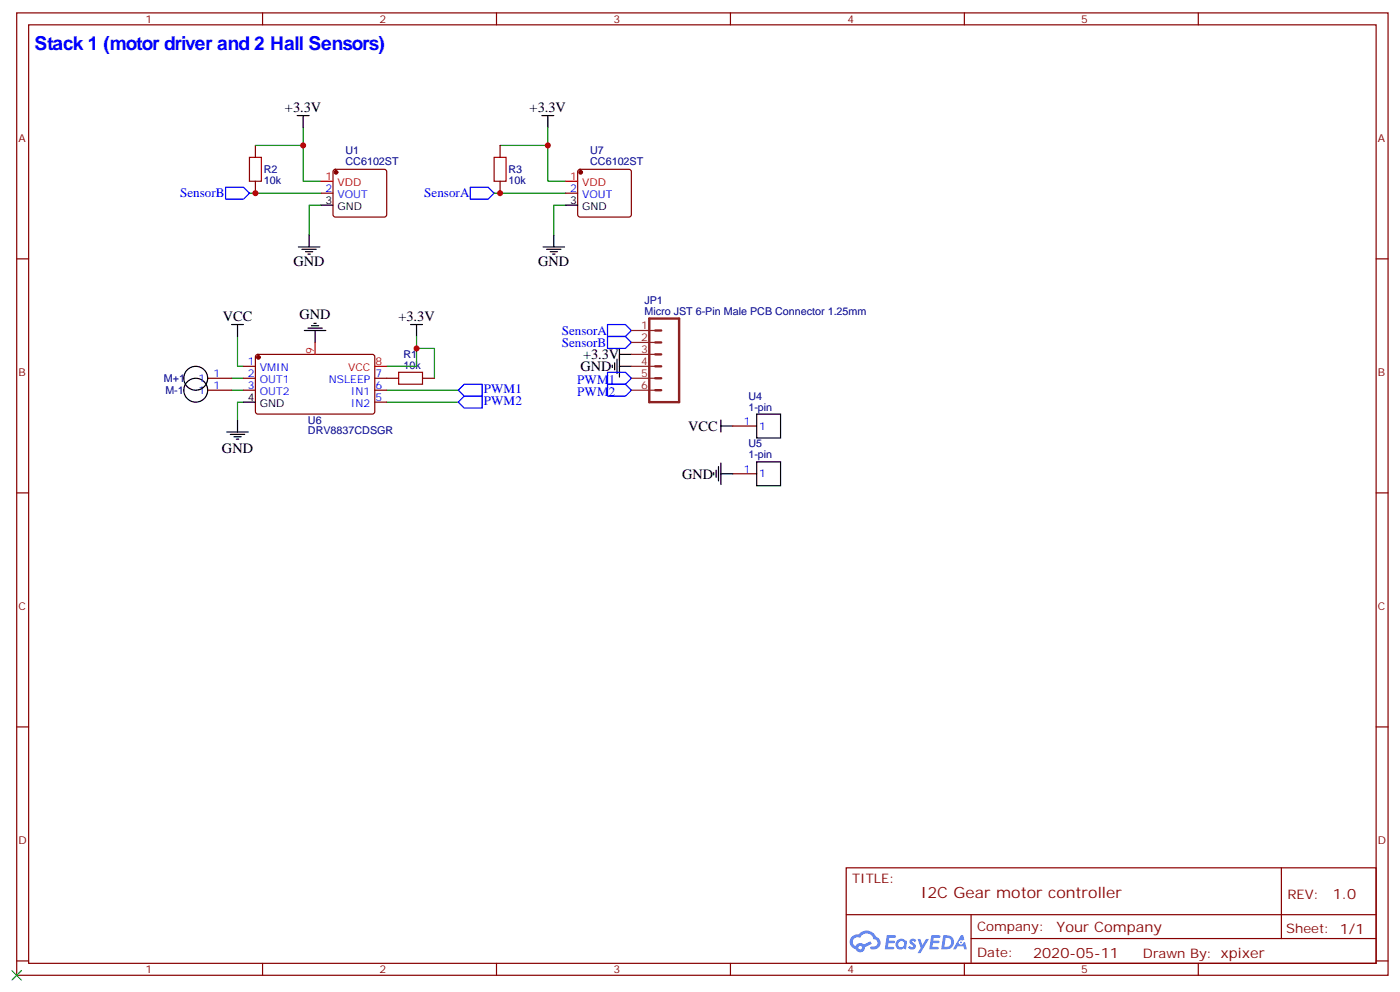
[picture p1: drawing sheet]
<svg xmlns="http://www.w3.org/2000/svg" width="414mm" height="293mm" viewBox="0 0 414 293" stroke-linecap="round" stroke-linejoin="round" font-family="sans-serif">
<g fill="none" stroke="#870000" stroke-width=".35">
<path d="M4.9 3.8h405.4v284.3h-405.4zM8.5 7.3h398.3v277.3h-398.3zM77.6 3.8v3.5M146.8 3.8v3.5M215.9 3.8v3.5M285 3.8v3.5M354.2 3.8v3.5M4.9 76.5h3.6M406.8 76.5h3.5M4.9 145.6h3.6M406.8 145.6h3.5M4.9 214.8h3.6"/>
<path d="M406.8 214.8h3.5M250.1 256.4h156.7v28.2h-156.7zM378.7 256.4l.1 20.9M250.2 270.2h156.4M287 277.3h119.6M287 270.2v14.2M4.9 283.9h3.6M77.6 284.6v3.5M146.8 284.6v3.5M215.9 284.6v3.5M285 284.6v3.5M354.2 284.6v3.5"/>
<path d="M406.8 283.9h3.5"/>
</g>
<g fill="#5487ff">
<path d="M269.1 277.6a1.22 1.22 0 0 1 1.7 .2l-.4 .6a.47 .47 0 0 0-.3-.4 .47 .47 0 0 0-.5 .2l.2 .2a1.14 1.14 0 0 1 .7 1.8 1.14 1.14 0 0 1-1.9 0l-.2-.2 .5-.6 .7 .5a.29 .29 0 0 0 .4-.3 .29 .29 0 0 0-.3-.3 1.04 1.04 0 0 1-.6-1.7z"/>
<path d="M262.1 276.3h2.4l.3 .2-.1 .5-1.9 .1-.1 .8h1.5l.4 .4-.4 .4h-1.6l-.2 1.1h1.8l.1 .3-.1 .3-2.7 .1z"/>
<path d="M275.3 276.3h2.3l.3 .2-.1 .5-1.8 .1-.1 .8h1.5l.3 .4-.4 .4h-1.5l-.2 1.1h1.7l.2 .3-.2 .3-2.6 .1z"/>
<path d="M284 276.3h.7l.3 1.3-.6 .3a.69 .69 0 0 0-1 .3 .69 .69 0 0 0 .5 .9 .69 .69 0 0 0 .8-.6l.5-.2 .6 2.2h-.8l-.2-.9h-1.8l-.4 .9h-.9z"/>
<path d="M271.2 277.4h.8l.6 1.8 1.1-1.8h.9l-2.5 4.2h-.9l.9-1.5z"/>
<path d="M278.8 276.3l-.6 4.2h1.4a2.11 2.11 0 0 0 2.4-2.1 2.11 2.11 0 0 0-2.5-2.1zM279.5 277.1a1.39 1.39 0 0 1 1.7 1.4 1.39 1.39 0 0 1-1.8 1.3h-.3z"/>
<path d="M265.1 277.9a1.54 1.54 0 0 0-.1 2.2 1.54 1.54 0 0 0 2.2 .1l.6 .3 .3-2.3-.2-.3h-.4a1.49 1.49 0 0 0-2.4 0zM265.4 278.9a.94 .94 0 0 1 1.8 0 .94 .94 0 0 1-1.8 0z"/>
<path d="M251.8 276.7a2.18 2.18 0 0 0 1.1 3.7 1.44 1.44 0 0 0 1.6 .9 1.44 1.44 0 0 0 1.2-1.4l2-1.1-.4-.7-2 1a1.47 1.47 0 0 0-2.4 .4 1.39 1.39 0 0 1-.7-1.9 1.39 1.39 0 0 1 2-.5 2.12 2.12 0 0 1 2.2-1.3 2.12 2.12 0 0 1 1.9 1.7 1.14 1.14 0 0 1 1.1 1.4 1.14 1.14 0 0 1-1.7 .7 .43 .43 0 0 0-.5 .4 .43 .43 0 0 0 .4 .5 1.98 1.98 0 0 0 2.5-1.2 1.98 1.98 0 0 0-1.2-2.6 3.1 3.1 0 0 0-5.3-.6l-.8 .1zM253.7 280a.55 .55 0 0 1 1.1 0 .55 .55 0 0 1-1.1 0z"/>
<circle cx="284" cy="278.4" r=".26"/>
</g>
<path d="M3.5 286.7l2.8 2.9M6.3 286.7l-2.8 2.9" fill="none" stroke="#3c3" stroke-width=".35"/>
<g fill="none" stroke="#008700" stroke-width=".35">
<path d="M89.6 37.7v15.9h5.3M161.9 37.7v15.9h5.3M73.7 57.1h21.2M75.5 43h14.1M146 57.1h21.2M147.8 43h14.1M94.9 60.6h-3.5v8.8M167.2 60.6h-3.5v8.8M70.2 99.4v8.8h1.8M123.1 99.4v8.8h-8.8M68.4 111.8h3.6M68.4 115.3h3.6"/>
<path d="M72 118.8h-1.8v5.3M114.3 115.3h21.2M114.3 118.8h21.2M123.1 102.9h5.3v8.9"/>
</g>
<path d="M73.7 46.5h3.6v7.1h-3.6zM146 46.5h3.6v7.1h-3.6zM117.8 110h7.1v3.5h-7.1z" fill="none" stroke="#a10000" stroke-width=".35"/>
<g fill="none" stroke="#870000" stroke-width=".35">
<path d="M75.5 43v3.5M75.5 53.6v3.5M94.9 57.1h3.5M98.7 50.2l.4-.2h14.5l.5 .2 .2 .5v12.7l-.2 .5-.5 .2h-14.5l-.5-.2-.2-.5v-12.7zM147.8 43v3.5M147.8 53.6v3.5M167.2 57.1h3.5M171 50.2l.4-.2h14.5l.5 .2 .2 .5v12.7l-.2 .5-.5 .2h-14.5l-.4-.2-.3-.5v-12.7zM61.4 111.8h7M61.4 115.3h7M72 111.8h3.5M72 115.3h3.5"/>
<path d="M72 108.2h3.5M75.7 104.9l.5-.2 34.1 .1 .5 .6-.1 16.5-.6 .4h-34.2l-.4-.7v-16.2zM110.8 111.8h7M110.8 115.3h3.5M110.8 118.8h3.5M124.9 111.8h3.5M216.6 125.9h7.1M216.6 140h7.1"/>
</g>
<g fill="none" stroke="#000" stroke-width=".35">
<path d="M87.8 34.1h3.6M89.6 34.1v3.6M160.2 34.1h3.5M161.9 34.1v3.6M88.2 73h6.3M89.3 73.7h4.2M90.3 74.4h2.1M91 75.1h.7M91.4 69.4v3.6M94.9 60.6h3.5M160.5 73h6.4M161.6 73.7h4.2"/>
<path d="M162.6 74.4h2.1M163.3 75.1h.7M163.7 69.4v3.6M167.2 60.6h3.5M68.4 95.9h3.6M70.2 95.9v3.5M90 97.6h6.3M91 96.9h4.2M92.1 96.2h2.1M92.8 95.5h.7M93.1 97.6v3.6M121.4 95.9h3.5"/>
<path d="M123.1 95.9v3.5M72 118.8h3.5M181 107.9v.7M181.7 107.2v2.1M182.4 106.1v4.2M183.1 104.7h3.5M183.1 102.9v8.5M183.1 108.2h3.5M67 127.6h6.4M68.1 128.3h4.2M69.1 129h2.2M69.8 129.8h.8"/>
<path d="M70.2 124.1v3.5M211 139.6v.7M211.7 138.9v2.1M212.4 137.9v4.2M213.1 125.9h3.5M213.1 124.1v3.5M213.1 136.8v6.4M213.1 140h3.5M223.7 122.3h7v7.1h-7zM223.7 136.5h7v7h-7z"/>
<circle cx="57.9" cy="111.8" r="3.5"/>
<circle cx="57.9" cy="115.3" r="3.5"/>
</g>
<path d="M66.7 55.3h5.3l1.7 1.8-1.7 1.7h-5.3zM139 55.3h5.3l1.7 1.8-1.7 1.7h-5.3zM179.6 95.9h5.3l1.7 1.7-1.7 1.8h-5.3zM179.6 99.4h5.3l1.7 1.8-1.7 1.7h-5.3zM135.5 118.8l1.7-1.7h5.3v3.5h-5.3zM135.5 115.3l1.7-1.8h5.3v3.6h-5.3zM179.6 110h5.3l1.7 1.8-1.7 1.7h-5.3zM179.6 113.5h5.3l1.7 1.8-1.7 1.8h-5.3z" fill="none" stroke="#00f" stroke-width=".35"/>
<path d="M191.9 94.1h8.8v24.7h-8.8zM193.7 97.6h1.7M193.7 101.2h1.7M193.7 104.7h1.7M193.7 108.2h1.7M193.7 111.8h1.7M193.7 115.3h1.7" fill="none" stroke="#8c2424" stroke-width=".71"/>
<path d="M186.6 97.6h7.1M186.6 101.2h7.1M186.6 104.7h7.1M186.6 108.2h7.1M186.6 111.8h7.1M186.6 115.3h7.1" fill="none" stroke="#8c2424" stroke-width=".35"/>
<g fill="#870000" stroke="#870000" stroke-width=".35">
<circle cx="76.4" cy="105.6" r=".53"/>
<circle cx="99.3" cy="50.9" r=".53"/>
<circle cx="171.6" cy="50.9" r=".53"/>
</g>
<path d="M94.9 53.6h3.5M167.2 53.6h3.5M93.1 101.2v3.5M110.8 108.2h3.5" fill="none" stroke="#f00" stroke-width=".35"/>
<g fill="#c00">
<circle cx="123.1" cy="102.9" r=".88"/>
<circle cx="75.5" cy="57.1" r=".88"/>
<circle cx="89.6" cy="43" r=".88"/>
<circle cx="161.9" cy="43" r=".88"/>
<circle cx="147.8" cy="57.1" r=".88"/>
</g>
<text font-size="5.6" fill="#00f" x="10.2" y="14.7">Stack 1 (motor driver and 2 Hall Sensors)</text>
<text font-size="4.6" fill="#800" x="272.2" y="265.4">I2C Gear motor controller</text>
<g font-size="4.2">
<text x="84.2" y="33.1">+3.3V</text>
<text x="156.6" y="33.1">+3.3V</text>
<text x="86.8" y="78.6">GND</text>
<text x="159.1" y="78.6">GND</text>
<text x="65.8" y="94.8">VCC</text>
<text x="88.6" y="94.3">GND</text>
<text x="117.8" y="94.8">+3.3V</text>
<text x="172.3" y="106.1">+3.3V</text>
<text x="171.6" y="109.6">GND</text>
<text x="203.4" y="127.3">VCC</text>
<text x="65.6" y="133.7">GND</text>
<text x="201.6" y="141.4">GND</text>
</g>
<g font-size="4.2" fill="#800">
<text x="393.9" y="265.7">1.0</text>
<text x="312.3" y="275.2">Your Company</text>
<text x="305.4" y="283">2020-05-11</text>
</g>
<g font-size="3.9" fill="#00f">
<text x="53.2" y="58.3">SensorB</text>
<text x="125.4" y="58.3">SensorA</text>
<text x="166" y="98.9">SensorA</text>
<text x="166" y="102.4">SensorB</text>
<text x="170.6" y="113.5">PWM1</text>
<text x="143.1" y="119.6">PWM2</text>
<text x="143.1" y="116.1">PWM1</text>
<text x="170.6" y="117">PWM2</text>
</g>
<g font-size="3.9" fill="#800">
<text x="251.9" y="261">TITLE:</text>
<text x="380.5" y="265.7">REV:</text>
<text x="288.8" y="275.2">Company:</text>
<text x="380.2" y="275.8">Sheet: 1/1</text>
<text x="288.8" y="282.9">Date:</text>
<text x="337.8" y="282.9">Drawn By: xpixer</text>
</g>
<g font-size="3.2" fill="#800">
<text x="43" y="6.8">1</text>
<text x="112.2" y="6.8">2</text>
<text x="181.3" y="6.8">3</text>
<text x="250.5" y="6.8">4</text>
<text x="319.6" y="6.8">5</text>
<text x="5.5" y="41.9">A</text>
<text x="407.3" y="41.9">A</text>
<text x="5.5" y="111.1">B</text>
<text x="407.3" y="111.1">B</text>
<text x="5.5" y="180.2">C</text>
<text x="407.3" y="180.2">C</text>
<text x="5.5" y="249.3">D</text>
<text x="407.3" y="249.3">D</text>
<text x="43" y="287.6">1</text>
<text x="112.2" y="287.6">2</text>
<text x="181.3" y="287.6">3</text>
<text x="250.5" y="287.6">4</text>
<text x="319.6" y="287.6">5</text>
</g>
<g font-size="3.2" fill="#000080">
<text x="102.1" y="45.6">U1</text>
<text x="174.5" y="45.6">U7</text>
<text x="78" y="51.1">R2</text>
<text x="102.1" y="48.9">CC6102ST</text>
<text x="150.3" y="51.1">R3</text>
<text x="174.5" y="48.9">CC6102ST</text>
<text x="78" y="54.3">10k</text>
<text x="150.3" y="54.3">10k</text>
<text x="190.5" y="89.9">JP1</text>
<text x="190.5" y="93.1">Micro JST 6-Pin Male PCB Connector 1.25mm</text>
<text x="119.3" y="105.8">R1</text>
<text x="48.5" y="112.9">M+1</text>
<text x="119.2" y="108.9">10k</text>
<text x="48.9" y="116.4">M-1</text>
<text x="221.2" y="118.1">U4</text>
<text x="91" y="125.2">U6</text>
<text x="221.2" y="121.3">1-pin</text>
<text x="91" y="128.3">DRV8837CDSGR</text>
<text x="221.2" y="135.4">1-pin</text>
<text x="221.2" y="132.2">U5</text>
</g>
<g font-size="3.2" fill="#f00">
<text x="96.2" y="53.2">1</text>
<text x="168.6" y="53.2">1</text>
<text x="99.7" y="55">VDD</text>
<text x="172" y="55">VDD</text>
<text x="92.8" y="104.5" transform="rotate(-90 92.8 104.5)">9</text>
<text x="110.9" y="107.9">8</text>
<text x="102.9" y="109.6">VCC</text>
</g>
<g font-size="3.2" fill="#00f">
<text x="96.2" y="56.7">2</text>
<text x="99.7" y="58.5">VOUT</text>
<text x="168.6" y="56.7">2</text>
<text x="172" y="58.5">VOUT</text>
<text x="73.3" y="107.9">1</text>
<text x="58.7" y="112.8">1</text>
<text x="63.1" y="111.4">1</text>
<text x="73.3" y="111.4">2</text>
<text x="76.8" y="109.6">VMIN</text>
<text x="76.8" y="113.2">OUT1</text>
<text x="97.2" y="113.2">NSLEEP</text>
<text x="110.9" y="111.4">7</text>
<text x="58.7" y="116.3">1</text>
<text x="63.1" y="114.9">1</text>
<text x="73.3" y="114.9">3</text>
<text x="76.8" y="116.7">OUT2</text>
<text x="103.7" y="116.7">IN1</text>
<text x="110.9" y="118.5">5</text>
<text x="110.9" y="114.9">6</text>
<text x="103.7" y="120.2">IN2</text>
<text x="219.9" y="125.5">1</text>
<text x="224.4" y="126.9">1</text>
<text x="219.9" y="139.6">1</text>
<text x="224.4" y="141">1</text>
</g>
<g font-size="3.2">
<text x="96.2" y="60.3">3</text>
<text x="99.7" y="62">GND</text>
<text x="168.6" y="60.3">3</text>
<text x="172" y="62">GND</text>
<text x="73.3" y="118.5">4</text>
<text x="76.8" y="120.2">GND</text>
</g>
<g font-size="3.2" fill="#8d2323">
<text x="189.5" y="97.3">1</text>
<text x="189.5" y="100.8">2</text>
<text x="189.5" y="104.4">3</text>
<text x="189.5" y="107.9">4</text>
<text x="189.5" y="111.4">5</text>
<text x="189.5" y="114.9">6</text>
</g>
</svg>
